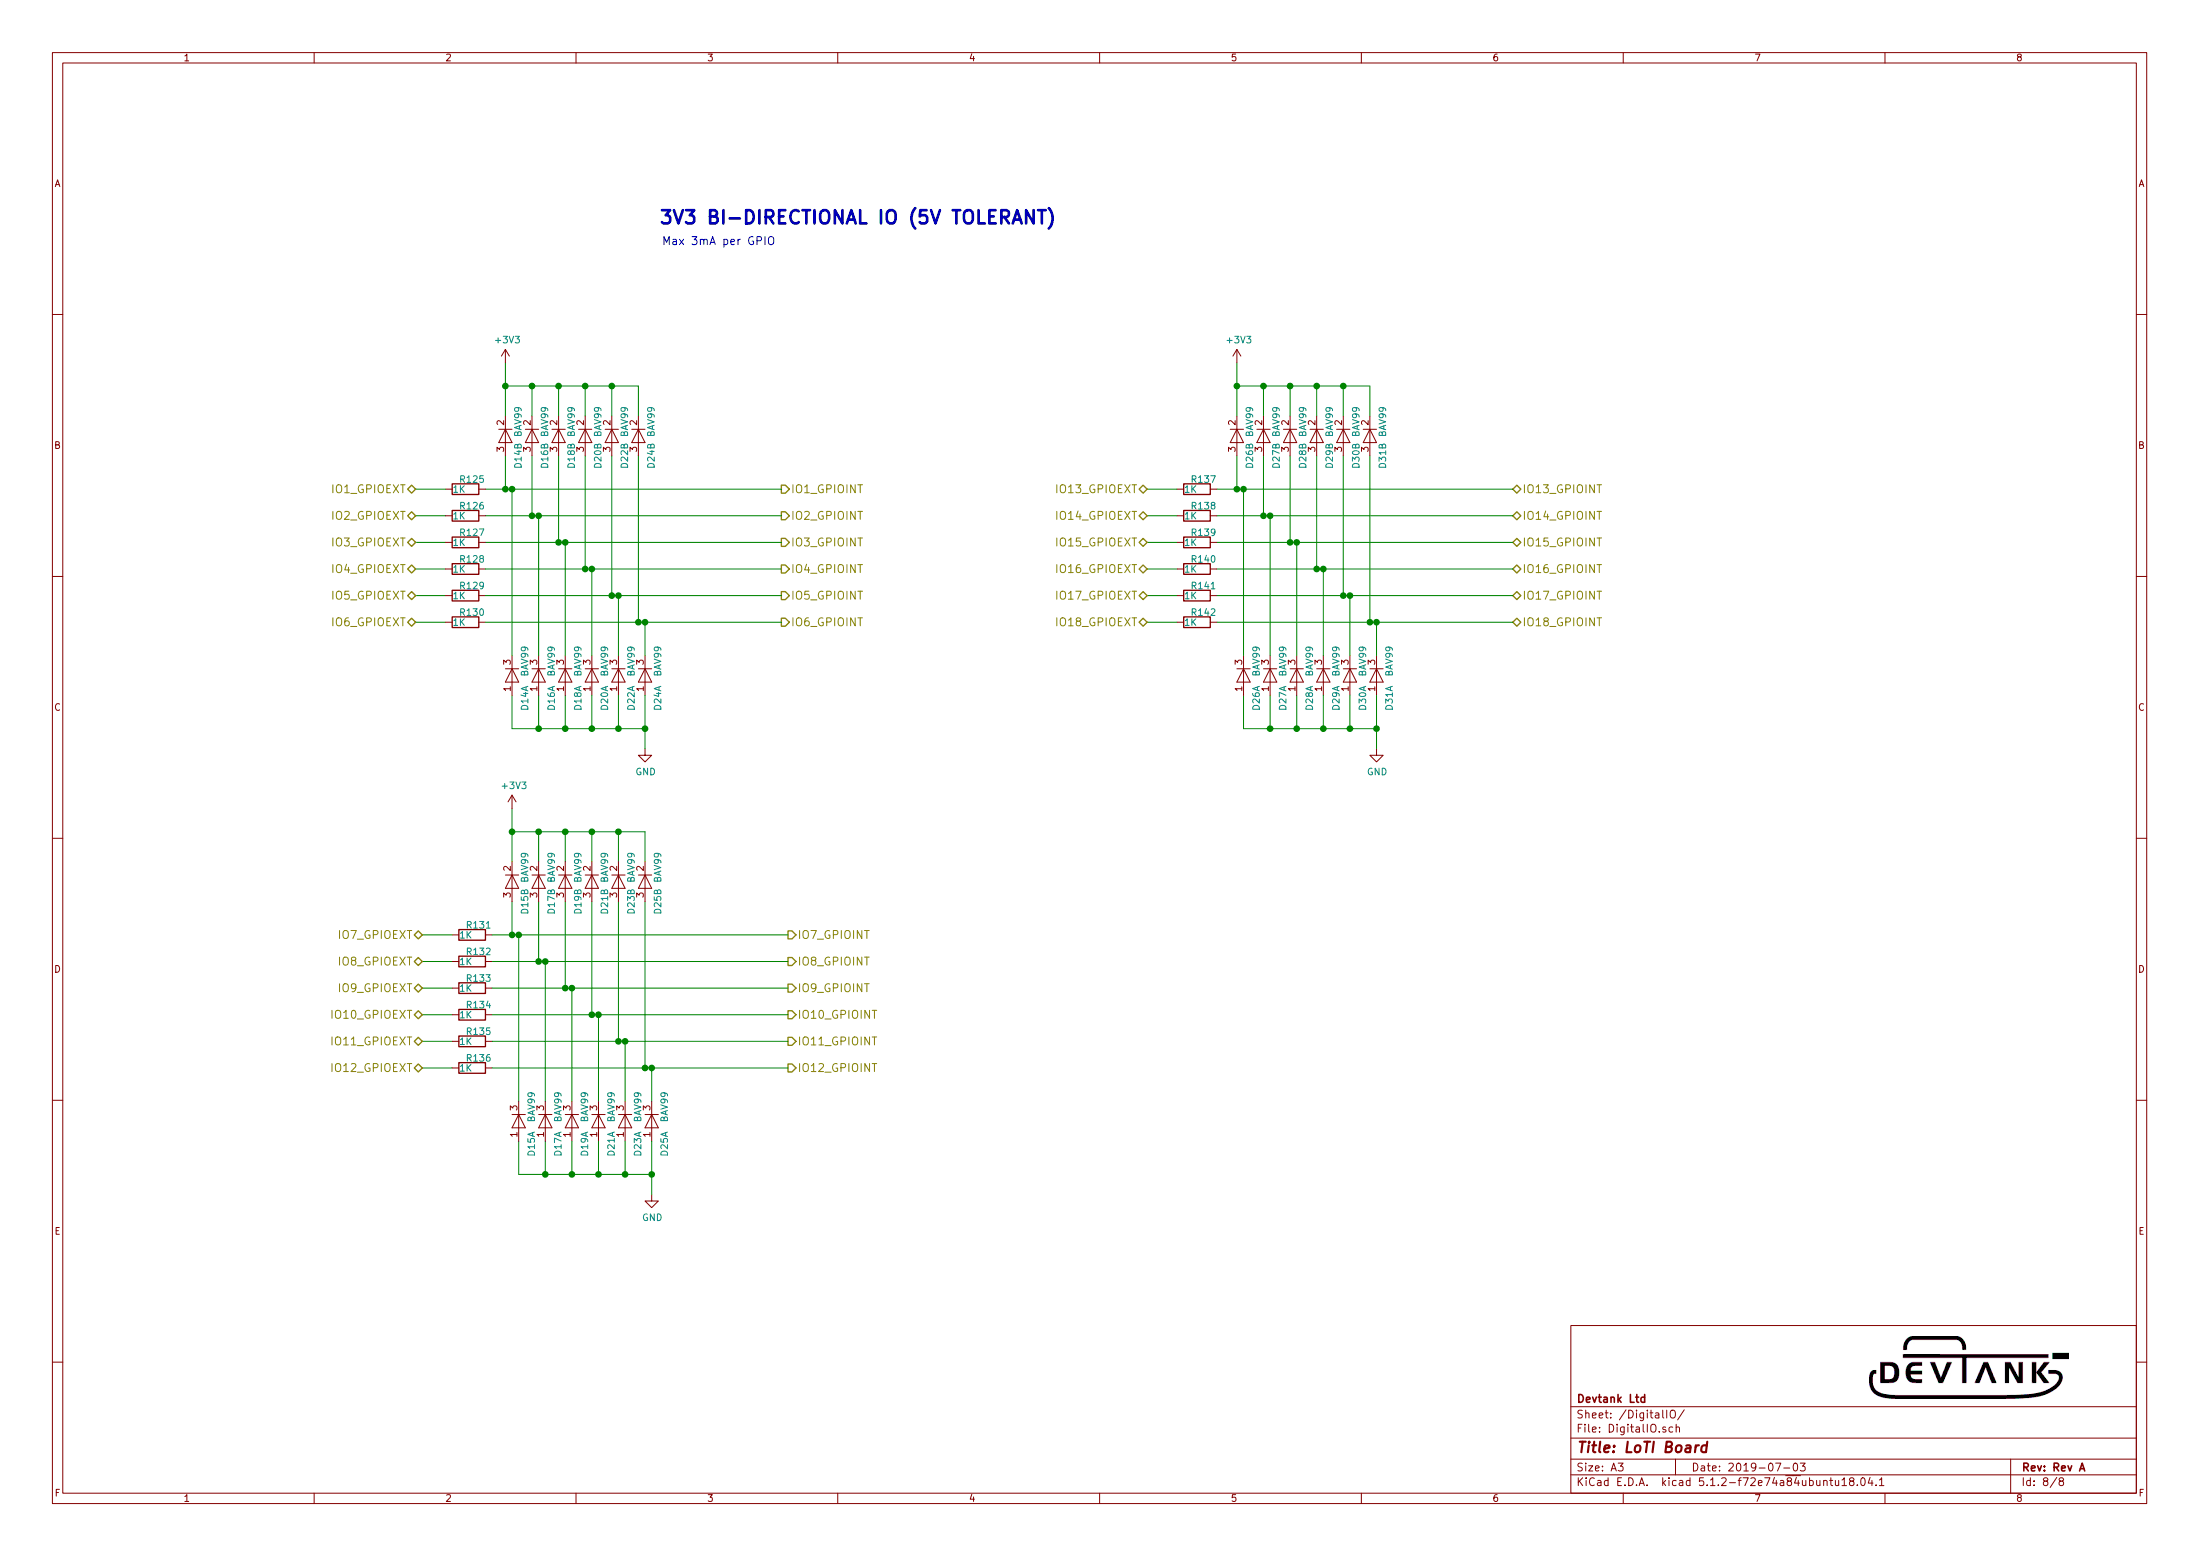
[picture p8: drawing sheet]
EESchema Schematic File Version 4
LIBS:LoTI_Board-cache
EELAYER 29 0
EELAYER END
$Descr A3 16535 11693
encoding utf-8
Sheet 8 8
Title "LoTI Board"
Date "2019-07-03"
Rev "Rev A"
Comp "Devtank Ltd"
Comment1 ""
Comment2 ""
Comment3 ""
Comment4 ""
$EndDescr
Text Notes 4950 1700 0    100  ~ 20
3V3 BI-DIRECTIONAL IO (5V TOLERANT)
Wire Wire Line
	3800 3125 3800 2900
Wire Wire Line
	4200 2900 4200 3125
Wire Wire Line
	3800 2900 4000 2900
Wire Wire Line
	4000 2900 4200 2900
Connection ~ 4000 2900
Wire Wire Line
	4000 3125 4000 2900
Wire Wire Line
	3800 2725 3800 2900
Wire Wire Line
	3850 5475 4050 5475
Wire Wire Line
	3850 5225 3850 5475
Wire Wire Line
	4050 5475 4050 5225
Connection ~ 4050 5475
Wire Wire Line
	4250 5475 4050 5475
Wire Wire Line
	4250 5225 4250 5475
Wire Wire Line
	4200 3425 4200 4075
Wire Wire Line
	4000 3425 4000 3875
$Comp
L LoTI_Board-rescue:BAV99-Diode D18
U 2 1
P 4200 3275
AR Path="/5C358B39/5C6F696C" Ref="D18"  Part="2" 
AR Path="/5E6992BF/5C6F696C" Ref="D?"  Part="1" 
F 0 "D18" H 4250 3375 50  0000 L CNN
F 1 "BAV99" H 3975 3375 50  0000 L CNN
F 2 "Package_TO_SOT_SMD:SOT-23" H 4200 3125 50  0001 C CNN
F 3 "www.nxp.com/documents/data_sheet/BAV99_SER.pdf" H 4200 3375 50  0001 C CNN
F 4 "134-001" H 4200 3275 50  0001 C CNN "Devtank"
	2    4200 3275
	0    1    1    0   
$EndComp
$Comp
L LoTI_Board-rescue:BAV99-Diode D16
U 2 1
P 4000 3275
AR Path="/5C358B39/5C6F6973" Ref="D16"  Part="2" 
AR Path="/5E6992BF/5C6F6973" Ref="D?"  Part="1" 
F 0 "D16" H 4050 3375 50  0000 L CNN
F 1 "BAV99" H 3775 3375 50  0000 L CNN
F 2 "Package_TO_SOT_SMD:SOT-23" H 4000 3125 50  0001 C CNN
F 3 "www.nxp.com/documents/data_sheet/BAV99_SER.pdf" H 4000 3375 50  0001 C CNN
F 4 "134-001" H 4000 3275 50  0001 C CNN "Devtank"
	2    4000 3275
	0    1    1    0   
$EndComp
$Comp
L LoTI_Board-rescue:BAV99-Diode D18
U 1 1
P 4250 5075
AR Path="/5C358B39/5C6F697A" Ref="D18"  Part="1" 
AR Path="/5E6992BF/5C6F697A" Ref="D?"  Part="1" 
F 0 "D18" H 4325 5175 50  0000 L CNN
F 1 "BAV99" H 4025 5175 50  0000 L CNN
F 2 "Package_TO_SOT_SMD:SOT-23" H 4250 4925 50  0001 C CNN
F 3 "www.nxp.com/documents/data_sheet/BAV99_SER.pdf" H 4250 5175 50  0001 C CNN
F 4 "134-001" H 4250 5075 50  0001 C CNN "Devtank"
	1    4250 5075
	0    1    1    0   
$EndComp
$Comp
L LoTI_Board-rescue:BAV99-Diode D16
U 1 1
P 4050 5075
AR Path="/5C358B39/5C6F6981" Ref="D16"  Part="1" 
AR Path="/5E6992BF/5C6F6981" Ref="D?"  Part="1" 
F 0 "D16" H 4125 5175 50  0000 L CNN
F 1 "BAV99" H 3825 5175 50  0000 L CNN
F 2 "Package_TO_SOT_SMD:SOT-23" H 4050 4925 50  0001 C CNN
F 3 "www.nxp.com/documents/data_sheet/BAV99_SER.pdf" H 4050 5175 50  0001 C CNN
F 4 "134-001" H 4050 5075 50  0001 C CNN "Devtank"
	1    4050 5075
	0    1    1    0   
$EndComp
Wire Wire Line
	3800 3425 3800 3675
Connection ~ 4200 4075
Wire Wire Line
	3650 4075 4200 4075
Connection ~ 4000 3875
Wire Wire Line
	3650 3875 4000 3875
Connection ~ 3800 3675
Wire Wire Line
	3650 3675 3800 3675
$Comp
L LoTI_Board-rescue:R-device R125
U 1 1
P 3500 3675
AR Path="/5C358B39/5C6F69A0" Ref="R125"  Part="1" 
AR Path="/5E6992BF/5C6F69A0" Ref="R?"  Part="1" 
F 0 "R125" V 3425 3625 50  0000 L CNN
F 1 "1K" V 3500 3575 50  0000 L CNN
F 2 "Resistor_SMD:R_0603_1608Metric" V 3430 3675 50  0001 C CNN
F 3 "" H 3500 3675 50  0001 C CNN
F 4 "101-012" V 3500 3675 50  0001 C CNN "Devtank"
	1    3500 3675
	0    1    1    0   
$EndComp
$Comp
L power:GND #PWR0196
U 1 1
P 4850 5625
AR Path="/5C358B39/5C6F69A6" Ref="#PWR0196"  Part="1" 
AR Path="/5E6992BF/5C6F69A6" Ref="#PWR?"  Part="1" 
F 0 "#PWR0196" H 4850 5375 50  0001 C CNN
F 1 "GND" H 4855 5452 50  0000 C CNN
F 2 "" H 4850 5625 50  0001 C CNN
F 3 "" H 4850 5625 50  0001 C CNN
	1    4850 5625
	1    0    0    -1  
$EndComp
$Comp
L LoTI_Board-rescue:BAV99-Diode D14
U 1 1
P 3850 5075
AR Path="/5C358B39/5C6F69AD" Ref="D14"  Part="1" 
AR Path="/5E6992BF/5C6F69AD" Ref="D?"  Part="1" 
F 0 "D14" H 3925 5175 50  0000 L CNN
F 1 "BAV99" H 3625 5175 50  0000 L CNN
F 2 "Package_TO_SOT_SMD:SOT-23" H 3850 4925 50  0001 C CNN
F 3 "www.nxp.com/documents/data_sheet/BAV99_SER.pdf" H 3850 5175 50  0001 C CNN
F 4 "134-001" H 3850 5075 50  0001 C CNN "Devtank"
	1    3850 5075
	0    1    1    0   
$EndComp
$Comp
L LoTI_Board-rescue:BAV99-Diode D14
U 2 1
P 3800 3275
AR Path="/5C358B39/5C6F69B4" Ref="D14"  Part="2" 
AR Path="/5E6992BF/5C6F69B4" Ref="D?"  Part="1" 
F 0 "D14" H 3850 3375 50  0000 L CNN
F 1 "BAV99" H 3575 3375 50  0000 L CNN
F 2 "Package_TO_SOT_SMD:SOT-23" H 3800 3125 50  0001 C CNN
F 3 "www.nxp.com/documents/data_sheet/BAV99_SER.pdf" H 3800 3375 50  0001 C CNN
F 4 "134-001" H 3800 3275 50  0001 C CNN "Devtank"
	2    3800 3275
	0    1    1    0   
$EndComp
Wire Wire Line
	3125 4075 3350 4075
Wire Wire Line
	3125 3875 3350 3875
Wire Wire Line
	3125 3675 3350 3675
Text Notes 4975 1850 0    60   ~ 0
Max 3mA per GPIO
$Comp
L LoTI_Board-rescue:R-device R126
U 1 1
P 3500 3875
AR Path="/5C358B39/5C72D67A" Ref="R126"  Part="1" 
AR Path="/5E6992BF/5C72D67A" Ref="R?"  Part="1" 
F 0 "R126" V 3425 3825 50  0000 L CNN
F 1 "1K" V 3500 3775 50  0000 L CNN
F 2 "Resistor_SMD:R_0603_1608Metric" V 3430 3875 50  0001 C CNN
F 3 "" H 3500 3875 50  0001 C CNN
F 4 "101-012" V 3500 3875 50  0001 C CNN "Devtank"
	1    3500 3875
	0    1    1    0   
$EndComp
$Comp
L LoTI_Board-rescue:R-device R127
U 1 1
P 3500 4075
AR Path="/5C358B39/5C72D782" Ref="R127"  Part="1" 
AR Path="/5E6992BF/5C72D782" Ref="R?"  Part="1" 
F 0 "R127" V 3425 4025 50  0000 L CNN
F 1 "1K" V 3500 3975 50  0000 L CNN
F 2 "Resistor_SMD:R_0603_1608Metric" V 3430 4075 50  0001 C CNN
F 3 "" H 3500 4075 50  0001 C CNN
F 4 "101-012" V 3500 4075 50  0001 C CNN "Devtank"
	1    3500 4075
	0    1    1    0   
$EndComp
$Comp
L power:+3V3 #PWR0194
U 1 1
P 3800 2725
AR Path="/5C358B39/5C72E068" Ref="#PWR0194"  Part="1" 
AR Path="/5E6992BF/5C72E068" Ref="#PWR?"  Part="1" 
F 0 "#PWR0194" H 3800 2575 50  0001 C CNN
F 1 "+3V3" H 3815 2898 50  0000 C CNN
F 2 "" H 3800 2725 50  0001 C CNN
F 3 "" H 3800 2725 50  0001 C CNN
	1    3800 2725
	1    0    0    -1  
$EndComp
Text HLabel 3125 3675 0    60   BiDi ~ 0
IO1_GPIOEXT
Text HLabel 3125 3875 0    60   BiDi ~ 0
IO2_GPIOEXT
Text HLabel 3125 4075 0    60   BiDi ~ 0
IO3_GPIOEXT
Text HLabel 5875 3675 2    60   Output ~ 0
IO1_GPIOINT
Text HLabel 5875 3875 2    60   Output ~ 0
IO2_GPIOINT
Text HLabel 5875 4075 2    60   Output ~ 0
IO3_GPIOINT
Wire Wire Line
	3800 3675 3850 3675
Wire Wire Line
	4200 4075 4250 4075
Wire Wire Line
	4000 3875 4050 3875
Wire Wire Line
	3125 4275 3350 4275
$Comp
L LoTI_Board-rescue:R-device R128
U 1 1
P 3500 4275
AR Path="/5C358B39/5C81CFA4" Ref="R128"  Part="1" 
AR Path="/5E6992BF/5C81CFA4" Ref="R?"  Part="1" 
F 0 "R128" V 3425 4225 50  0000 L CNN
F 1 "1K" V 3500 4175 50  0000 L CNN
F 2 "Resistor_SMD:R_0603_1608Metric" V 3430 4275 50  0001 C CNN
F 3 "" H 3500 4275 50  0001 C CNN
F 4 "101-012" V 3500 4275 50  0001 C CNN "Devtank"
	1    3500 4275
	0    1    1    0   
$EndComp
Text HLabel 3125 4275 0    60   BiDi ~ 0
IO4_GPIOEXT
Text HLabel 5875 4275 2    60   Output ~ 0
IO4_GPIOINT
Wire Wire Line
	3650 4275 4400 4275
Wire Wire Line
	3125 4475 3350 4475
$Comp
L LoTI_Board-rescue:R-device R129
U 1 1
P 3500 4475
AR Path="/5C358B39/5C875B29" Ref="R129"  Part="1" 
AR Path="/5E6992BF/5C875B29" Ref="R?"  Part="1" 
F 0 "R129" V 3425 4425 50  0000 L CNN
F 1 "1K" V 3500 4375 50  0000 L CNN
F 2 "Resistor_SMD:R_0603_1608Metric" V 3430 4475 50  0001 C CNN
F 3 "" H 3500 4475 50  0001 C CNN
F 4 "101-012" V 3500 4475 50  0001 C CNN "Devtank"
	1    3500 4475
	0    1    1    0   
$EndComp
Text HLabel 3125 4475 0    60   BiDi ~ 0
IO5_GPIOEXT
Text HLabel 5875 4475 2    60   Output ~ 0
IO5_GPIOINT
Wire Wire Line
	3650 4475 4600 4475
Wire Wire Line
	3125 4675 3350 4675
$Comp
L LoTI_Board-rescue:R-device R130
U 1 1
P 3500 4675
AR Path="/5C358B39/5C8CEAFE" Ref="R130"  Part="1" 
AR Path="/5E6992BF/5C8CEAFE" Ref="R?"  Part="1" 
F 0 "R130" V 3425 4625 50  0000 L CNN
F 1 "1K" V 3500 4575 50  0000 L CNN
F 2 "Resistor_SMD:R_0603_1608Metric" V 3430 4675 50  0001 C CNN
F 3 "" H 3500 4675 50  0001 C CNN
F 4 "101-012" V 3500 4675 50  0001 C CNN "Devtank"
	1    3500 4675
	0    1    1    0   
$EndComp
Text HLabel 3125 4675 0    60   BiDi ~ 0
IO6_GPIOEXT
Text HLabel 5875 4675 2    60   Output ~ 0
IO6_GPIOINT
Wire Wire Line
	3650 4675 4800 4675
$Comp
L LoTI_Board-rescue:BAV99-Diode D20
U 1 1
P 4450 5075
AR Path="/5C358B39/5C8FC445" Ref="D20"  Part="1" 
AR Path="/5E6992BF/5C8FC445" Ref="D?"  Part="1" 
F 0 "D20" H 4525 5175 50  0000 L CNN
F 1 "BAV99" H 4225 5175 50  0000 L CNN
F 2 "Package_TO_SOT_SMD:SOT-23" H 4450 4925 50  0001 C CNN
F 3 "www.nxp.com/documents/data_sheet/BAV99_SER.pdf" H 4450 5175 50  0001 C CNN
F 4 "134-001" H 4450 5075 50  0001 C CNN "Devtank"
	1    4450 5075
	0    1    1    0   
$EndComp
$Comp
L LoTI_Board-rescue:BAV99-Diode D22
U 1 1
P 4650 5075
AR Path="/5C358B39/5C8FC54D" Ref="D22"  Part="1" 
AR Path="/5E6992BF/5C8FC54D" Ref="D?"  Part="1" 
F 0 "D22" H 4725 5175 50  0000 L CNN
F 1 "BAV99" H 4425 5175 50  0000 L CNN
F 2 "Package_TO_SOT_SMD:SOT-23" H 4650 4925 50  0001 C CNN
F 3 "www.nxp.com/documents/data_sheet/BAV99_SER.pdf" H 4650 5175 50  0001 C CNN
F 4 "134-001" H 4650 5075 50  0001 C CNN "Devtank"
	1    4650 5075
	0    1    1    0   
$EndComp
$Comp
L LoTI_Board-rescue:BAV99-Diode D24
U 1 1
P 4850 5075
AR Path="/5C358B39/5C8FC667" Ref="D24"  Part="1" 
AR Path="/5E6992BF/5C8FC667" Ref="D?"  Part="1" 
F 0 "D24" H 4925 5175 50  0000 L CNN
F 1 "BAV99" H 4625 5175 50  0000 L CNN
F 2 "Package_TO_SOT_SMD:SOT-23" H 4850 4925 50  0001 C CNN
F 3 "www.nxp.com/documents/data_sheet/BAV99_SER.pdf" H 4850 5175 50  0001 C CNN
F 4 "134-001" H 4850 5075 50  0001 C CNN "Devtank"
	1    4850 5075
	0    1    1    0   
$EndComp
Wire Wire Line
	4400 3425 4400 4275
Connection ~ 4400 4275
Wire Wire Line
	4400 4275 4450 4275
Wire Wire Line
	4600 3425 4600 4475
Connection ~ 4600 4475
Wire Wire Line
	4600 4475 4650 4475
Wire Wire Line
	4800 3425 4800 4675
Connection ~ 4800 4675
Wire Wire Line
	4800 4675 4850 4675
Connection ~ 3800 2900
Wire Wire Line
	4200 2900 4400 2900
Wire Wire Line
	4400 2900 4400 3125
Connection ~ 4200 2900
Wire Wire Line
	4600 3125 4600 2900
Wire Wire Line
	4600 2900 4400 2900
Connection ~ 4400 2900
Wire Wire Line
	4800 3125 4800 2900
Wire Wire Line
	4800 2900 4600 2900
Connection ~ 4600 2900
Wire Wire Line
	3850 3675 3850 4925
Connection ~ 3850 3675
Wire Wire Line
	4050 3875 4050 4925
Connection ~ 4050 3875
Wire Wire Line
	4250 4075 4250 4925
Connection ~ 4250 4075
$Comp
L LoTI_Board-rescue:BAV99-Diode D20
U 2 1
P 4400 3275
AR Path="/5C358B39/5CAF93E8" Ref="D20"  Part="2" 
AR Path="/5E6992BF/5CAF93E8" Ref="D?"  Part="1" 
F 0 "D20" H 4450 3375 50  0000 L CNN
F 1 "BAV99" H 4175 3375 50  0000 L CNN
F 2 "Package_TO_SOT_SMD:SOT-23" H 4400 3125 50  0001 C CNN
F 3 "www.nxp.com/documents/data_sheet/BAV99_SER.pdf" H 4400 3375 50  0001 C CNN
F 4 "134-001" H 4400 3275 50  0001 C CNN "Devtank"
	2    4400 3275
	0    1    1    0   
$EndComp
$Comp
L LoTI_Board-rescue:BAV99-Diode D22
U 2 1
P 4600 3275
AR Path="/5C358B39/5CAF9502" Ref="D22"  Part="2" 
AR Path="/5E6992BF/5CAF9502" Ref="D?"  Part="1" 
F 0 "D22" H 4650 3375 50  0000 L CNN
F 1 "BAV99" H 4375 3375 50  0000 L CNN
F 2 "Package_TO_SOT_SMD:SOT-23" H 4600 3125 50  0001 C CNN
F 3 "www.nxp.com/documents/data_sheet/BAV99_SER.pdf" H 4600 3375 50  0001 C CNN
F 4 "134-001" H 4600 3275 50  0001 C CNN "Devtank"
	2    4600 3275
	0    1    1    0   
$EndComp
$Comp
L LoTI_Board-rescue:BAV99-Diode D24
U 2 1
P 4800 3275
AR Path="/5C358B39/5CAF960E" Ref="D24"  Part="2" 
AR Path="/5E6992BF/5CAF960E" Ref="D?"  Part="1" 
F 0 "D24" H 4850 3375 50  0000 L CNN
F 1 "BAV99" H 4575 3375 50  0000 L CNN
F 2 "Package_TO_SOT_SMD:SOT-23" H 4800 3125 50  0001 C CNN
F 3 "www.nxp.com/documents/data_sheet/BAV99_SER.pdf" H 4800 3375 50  0001 C CNN
F 4 "134-001" H 4800 3275 50  0001 C CNN "Devtank"
	2    4800 3275
	0    1    1    0   
$EndComp
Wire Wire Line
	4450 4925 4450 4275
Connection ~ 4450 4275
Wire Wire Line
	4650 4925 4650 4475
Connection ~ 4650 4475
Wire Wire Line
	4850 4925 4850 4675
Connection ~ 4850 4675
Wire Wire Line
	4850 5225 4850 5475
Wire Wire Line
	4250 5475 4450 5475
Wire Wire Line
	4450 5475 4450 5225
Connection ~ 4250 5475
Wire Wire Line
	4650 5225 4650 5475
Wire Wire Line
	4650 5475 4450 5475
Connection ~ 4450 5475
Wire Wire Line
	4650 5475 4850 5475
Connection ~ 4650 5475
Connection ~ 4850 5475
Wire Wire Line
	4850 5475 4850 5625
Wire Wire Line
	3850 6475 3850 6250
Wire Wire Line
	4250 6250 4250 6475
Wire Wire Line
	3850 6250 4050 6250
Wire Wire Line
	4050 6250 4250 6250
Connection ~ 4050 6250
Wire Wire Line
	4050 6475 4050 6250
Wire Wire Line
	3850 6075 3850 6250
Wire Wire Line
	3900 8825 4100 8825
Wire Wire Line
	3900 8575 3900 8825
Wire Wire Line
	4100 8825 4100 8575
Connection ~ 4100 8825
Wire Wire Line
	4300 8825 4100 8825
Wire Wire Line
	4300 8575 4300 8825
Wire Wire Line
	4250 6775 4250 7425
Wire Wire Line
	4050 6775 4050 7225
$Comp
L LoTI_Board-rescue:BAV99-Diode D19
U 2 1
P 4250 6625
AR Path="/5C358B39/5CCE0401" Ref="D19"  Part="2" 
AR Path="/5E6992BF/5CCE0401" Ref="D?"  Part="2" 
F 0 "D19" H 4300 6725 50  0000 L CNN
F 1 "BAV99" H 4025 6725 50  0000 L CNN
F 2 "Package_TO_SOT_SMD:SOT-23" H 4250 6475 50  0001 C CNN
F 3 "www.nxp.com/documents/data_sheet/BAV99_SER.pdf" H 4250 6725 50  0001 C CNN
F 4 "134-001" H 4250 6625 50  0001 C CNN "Devtank"
	2    4250 6625
	0    1    1    0   
$EndComp
$Comp
L LoTI_Board-rescue:BAV99-Diode D17
U 2 1
P 4050 6625
AR Path="/5C358B39/5CCE0408" Ref="D17"  Part="2" 
AR Path="/5E6992BF/5CCE0408" Ref="D?"  Part="2" 
F 0 "D17" H 4100 6725 50  0000 L CNN
F 1 "BAV99" H 3825 6725 50  0000 L CNN
F 2 "Package_TO_SOT_SMD:SOT-23" H 4050 6475 50  0001 C CNN
F 3 "www.nxp.com/documents/data_sheet/BAV99_SER.pdf" H 4050 6725 50  0001 C CNN
F 4 "134-001" H 4050 6625 50  0001 C CNN "Devtank"
	2    4050 6625
	0    1    1    0   
$EndComp
$Comp
L LoTI_Board-rescue:BAV99-Diode D19
U 1 1
P 4300 8425
AR Path="/5C358B39/5CCE040F" Ref="D19"  Part="1" 
AR Path="/5E6992BF/5CCE040F" Ref="D?"  Part="2" 
F 0 "D19" H 4375 8525 50  0000 L CNN
F 1 "BAV99" H 4075 8525 50  0000 L CNN
F 2 "Package_TO_SOT_SMD:SOT-23" H 4300 8275 50  0001 C CNN
F 3 "www.nxp.com/documents/data_sheet/BAV99_SER.pdf" H 4300 8525 50  0001 C CNN
F 4 "134-001" H 4300 8425 50  0001 C CNN "Devtank"
	1    4300 8425
	0    1    1    0   
$EndComp
$Comp
L LoTI_Board-rescue:BAV99-Diode D17
U 1 1
P 4100 8425
AR Path="/5C358B39/5CCE0416" Ref="D17"  Part="1" 
AR Path="/5E6992BF/5CCE0416" Ref="D?"  Part="2" 
F 0 "D17" H 4175 8525 50  0000 L CNN
F 1 "BAV99" H 3875 8525 50  0000 L CNN
F 2 "Package_TO_SOT_SMD:SOT-23" H 4100 8275 50  0001 C CNN
F 3 "www.nxp.com/documents/data_sheet/BAV99_SER.pdf" H 4100 8525 50  0001 C CNN
F 4 "134-001" H 4100 8425 50  0001 C CNN "Devtank"
	1    4100 8425
	0    1    1    0   
$EndComp
Wire Wire Line
	3850 6775 3850 7025
Connection ~ 4250 7425
Wire Wire Line
	3700 7425 4250 7425
Connection ~ 4050 7225
Wire Wire Line
	3700 7225 4050 7225
Connection ~ 3850 7025
Wire Wire Line
	3700 7025 3850 7025
$Comp
L LoTI_Board-rescue:R-device R131
U 1 1
P 3550 7025
AR Path="/5C358B39/5CCE0424" Ref="R131"  Part="1" 
AR Path="/5E6992BF/5CCE0424" Ref="R?"  Part="1" 
F 0 "R131" V 3475 6975 50  0000 L CNN
F 1 "1K" V 3550 6925 50  0000 L CNN
F 2 "Resistor_SMD:R_0603_1608Metric" V 3480 7025 50  0001 C CNN
F 3 "" H 3550 7025 50  0001 C CNN
F 4 "101-012" V 3550 7025 50  0001 C CNN "Devtank"
	1    3550 7025
	0    1    1    0   
$EndComp
$Comp
L power:GND #PWR0197
U 1 1
P 4900 8975
AR Path="/5C358B39/5CCE042A" Ref="#PWR0197"  Part="1" 
AR Path="/5E6992BF/5CCE042A" Ref="#PWR?"  Part="1" 
F 0 "#PWR0197" H 4900 8725 50  0001 C CNN
F 1 "GND" H 4905 8802 50  0000 C CNN
F 2 "" H 4900 8975 50  0001 C CNN
F 3 "" H 4900 8975 50  0001 C CNN
	1    4900 8975
	1    0    0    -1  
$EndComp
$Comp
L LoTI_Board-rescue:BAV99-Diode D15
U 1 1
P 3900 8425
AR Path="/5C358B39/5CCE0431" Ref="D15"  Part="1" 
AR Path="/5E6992BF/5CCE0431" Ref="D?"  Part="2" 
F 0 "D15" H 3975 8525 50  0000 L CNN
F 1 "BAV99" H 3675 8525 50  0000 L CNN
F 2 "Package_TO_SOT_SMD:SOT-23" H 3900 8275 50  0001 C CNN
F 3 "www.nxp.com/documents/data_sheet/BAV99_SER.pdf" H 3900 8525 50  0001 C CNN
F 4 "134-001" H 3900 8425 50  0001 C CNN "Devtank"
	1    3900 8425
	0    1    1    0   
$EndComp
$Comp
L LoTI_Board-rescue:BAV99-Diode D15
U 2 1
P 3850 6625
AR Path="/5C358B39/5CCE0438" Ref="D15"  Part="2" 
AR Path="/5E6992BF/5CCE0438" Ref="D?"  Part="2" 
F 0 "D15" H 3900 6725 50  0000 L CNN
F 1 "BAV99" H 3625 6725 50  0000 L CNN
F 2 "Package_TO_SOT_SMD:SOT-23" H 3850 6475 50  0001 C CNN
F 3 "www.nxp.com/documents/data_sheet/BAV99_SER.pdf" H 3850 6725 50  0001 C CNN
F 4 "134-001" H 3850 6625 50  0001 C CNN "Devtank"
	2    3850 6625
	0    1    1    0   
$EndComp
Wire Wire Line
	3175 7425 3400 7425
Wire Wire Line
	3175 7225 3400 7225
Wire Wire Line
	3175 7025 3400 7025
$Comp
L LoTI_Board-rescue:R-device R132
U 1 1
P 3550 7225
AR Path="/5C358B39/5CCE0442" Ref="R132"  Part="1" 
AR Path="/5E6992BF/5CCE0442" Ref="R?"  Part="1" 
F 0 "R132" V 3475 7175 50  0000 L CNN
F 1 "1K" V 3550 7125 50  0000 L CNN
F 2 "Resistor_SMD:R_0603_1608Metric" V 3480 7225 50  0001 C CNN
F 3 "" H 3550 7225 50  0001 C CNN
F 4 "101-012" V 3550 7225 50  0001 C CNN "Devtank"
	1    3550 7225
	0    1    1    0   
$EndComp
$Comp
L LoTI_Board-rescue:R-device R133
U 1 1
P 3550 7425
AR Path="/5C358B39/5CCE0449" Ref="R133"  Part="1" 
AR Path="/5E6992BF/5CCE0449" Ref="R?"  Part="1" 
F 0 "R133" V 3475 7375 50  0000 L CNN
F 1 "1K" V 3550 7325 50  0000 L CNN
F 2 "Resistor_SMD:R_0603_1608Metric" V 3480 7425 50  0001 C CNN
F 3 "" H 3550 7425 50  0001 C CNN
F 4 "101-012" V 3550 7425 50  0001 C CNN "Devtank"
	1    3550 7425
	0    1    1    0   
$EndComp
$Comp
L power:+3V3 #PWR0195
U 1 1
P 3850 6075
AR Path="/5C358B39/5CCE044F" Ref="#PWR0195"  Part="1" 
AR Path="/5E6992BF/5CCE044F" Ref="#PWR?"  Part="1" 
F 0 "#PWR0195" H 3850 5925 50  0001 C CNN
F 1 "+3V3" H 3865 6248 50  0000 C CNN
F 2 "" H 3850 6075 50  0001 C CNN
F 3 "" H 3850 6075 50  0001 C CNN
	1    3850 6075
	1    0    0    -1  
$EndComp
Text HLabel 3175 7025 0    60   BiDi ~ 0
IO7_GPIOEXT
Text HLabel 3175 7225 0    60   BiDi ~ 0
IO8_GPIOEXT
Text HLabel 3175 7425 0    60   BiDi ~ 0
IO9_GPIOEXT
Text HLabel 5925 7025 2    60   Output ~ 0
IO7_GPIOINT
Text HLabel 5925 7225 2    60   Output ~ 0
IO8_GPIOINT
Text HLabel 5925 7425 2    60   Output ~ 0
IO9_GPIOINT
Wire Wire Line
	3850 7025 3900 7025
Wire Wire Line
	4250 7425 4300 7425
Wire Wire Line
	4050 7225 4100 7225
Wire Wire Line
	3175 7625 3400 7625
$Comp
L LoTI_Board-rescue:R-device R134
U 1 1
P 3550 7625
AR Path="/5C358B39/5CCE0460" Ref="R134"  Part="1" 
AR Path="/5E6992BF/5CCE0460" Ref="R?"  Part="1" 
F 0 "R134" V 3475 7575 50  0000 L CNN
F 1 "1K" V 3550 7525 50  0000 L CNN
F 2 "Resistor_SMD:R_0603_1608Metric" V 3480 7625 50  0001 C CNN
F 3 "" H 3550 7625 50  0001 C CNN
F 4 "101-012" V 3550 7625 50  0001 C CNN "Devtank"
	1    3550 7625
	0    1    1    0   
$EndComp
Text HLabel 3175 7625 0    60   BiDi ~ 0
IO10_GPIOEXT
Text HLabel 5925 7625 2    60   Output ~ 0
IO10_GPIOINT
Wire Wire Line
	3700 7625 4450 7625
Wire Wire Line
	3175 7825 3400 7825
$Comp
L LoTI_Board-rescue:R-device R135
U 1 1
P 3550 7825
AR Path="/5C358B39/5CCE046B" Ref="R135"  Part="1" 
AR Path="/5E6992BF/5CCE046B" Ref="R?"  Part="1" 
F 0 "R135" V 3475 7775 50  0000 L CNN
F 1 "1K" V 3550 7725 50  0000 L CNN
F 2 "Resistor_SMD:R_0603_1608Metric" V 3480 7825 50  0001 C CNN
F 3 "" H 3550 7825 50  0001 C CNN
F 4 "101-012" V 3550 7825 50  0001 C CNN "Devtank"
	1    3550 7825
	0    1    1    0   
$EndComp
Text HLabel 3175 7825 0    60   BiDi ~ 0
IO11_GPIOEXT
Text HLabel 5925 7825 2    60   Output ~ 0
IO11_GPIOINT
Wire Wire Line
	3700 7825 4650 7825
Wire Wire Line
	3175 8025 3400 8025
$Comp
L LoTI_Board-rescue:R-device R136
U 1 1
P 3550 8025
AR Path="/5C358B39/5CCE0476" Ref="R136"  Part="1" 
AR Path="/5E6992BF/5CCE0476" Ref="R?"  Part="1" 
F 0 "R136" V 3475 7975 50  0000 L CNN
F 1 "1K" V 3550 7925 50  0000 L CNN
F 2 "Resistor_SMD:R_0603_1608Metric" V 3480 8025 50  0001 C CNN
F 3 "" H 3550 8025 50  0001 C CNN
F 4 "101-012" V 3550 8025 50  0001 C CNN "Devtank"
	1    3550 8025
	0    1    1    0   
$EndComp
Text HLabel 3175 8025 0    60   BiDi ~ 0
IO12_GPIOEXT
Text HLabel 5925 8025 2    60   Output ~ 0
IO12_GPIOINT
Wire Wire Line
	3700 8025 4850 8025
$Comp
L LoTI_Board-rescue:BAV99-Diode D21
U 1 1
P 4500 8425
AR Path="/5C358B39/5CCE0480" Ref="D21"  Part="1" 
AR Path="/5E6992BF/5CCE0480" Ref="D?"  Part="2" 
F 0 "D21" H 4575 8525 50  0000 L CNN
F 1 "BAV99" H 4275 8525 50  0000 L CNN
F 2 "Package_TO_SOT_SMD:SOT-23" H 4500 8275 50  0001 C CNN
F 3 "www.nxp.com/documents/data_sheet/BAV99_SER.pdf" H 4500 8525 50  0001 C CNN
F 4 "134-001" H 4500 8425 50  0001 C CNN "Devtank"
	1    4500 8425
	0    1    1    0   
$EndComp
$Comp
L LoTI_Board-rescue:BAV99-Diode D23
U 1 1
P 4700 8425
AR Path="/5C358B39/5CCE0487" Ref="D23"  Part="1" 
AR Path="/5E6992BF/5CCE0487" Ref="D?"  Part="2" 
F 0 "D23" H 4775 8525 50  0000 L CNN
F 1 "BAV99" H 4475 8525 50  0000 L CNN
F 2 "Package_TO_SOT_SMD:SOT-23" H 4700 8275 50  0001 C CNN
F 3 "www.nxp.com/documents/data_sheet/BAV99_SER.pdf" H 4700 8525 50  0001 C CNN
F 4 "134-001" H 4700 8425 50  0001 C CNN "Devtank"
	1    4700 8425
	0    1    1    0   
$EndComp
$Comp
L LoTI_Board-rescue:BAV99-Diode D25
U 1 1
P 4900 8425
AR Path="/5C358B39/5CCE048E" Ref="D25"  Part="1" 
AR Path="/5E6992BF/5CCE048E" Ref="D?"  Part="2" 
F 0 "D25" H 4975 8525 50  0000 L CNN
F 1 "BAV99" H 4675 8525 50  0000 L CNN
F 2 "Package_TO_SOT_SMD:SOT-23" H 4900 8275 50  0001 C CNN
F 3 "www.nxp.com/documents/data_sheet/BAV99_SER.pdf" H 4900 8525 50  0001 C CNN
F 4 "134-001" H 4900 8425 50  0001 C CNN "Devtank"
	1    4900 8425
	0    1    1    0   
$EndComp
Wire Wire Line
	4450 6775 4450 7625
Connection ~ 4450 7625
Wire Wire Line
	4450 7625 4500 7625
Wire Wire Line
	4650 6775 4650 7825
Connection ~ 4650 7825
Wire Wire Line
	4650 7825 4700 7825
Wire Wire Line
	4850 6775 4850 8025
Connection ~ 4850 8025
Wire Wire Line
	4850 8025 4900 8025
Connection ~ 3850 6250
Wire Wire Line
	4250 6250 4450 6250
Wire Wire Line
	4450 6250 4450 6475
Connection ~ 4250 6250
Wire Wire Line
	4650 6475 4650 6250
Wire Wire Line
	4650 6250 4450 6250
Connection ~ 4450 6250
Wire Wire Line
	4850 6475 4850 6250
Wire Wire Line
	4850 6250 4650 6250
Connection ~ 4650 6250
Wire Wire Line
	3900 7025 3900 8275
Connection ~ 3900 7025
Wire Wire Line
	3900 7025 5925 7025
Wire Wire Line
	4100 7225 4100 8275
Connection ~ 4100 7225
Wire Wire Line
	4100 7225 5925 7225
Wire Wire Line
	4300 7425 4300 8275
Connection ~ 4300 7425
Wire Wire Line
	4300 7425 5925 7425
$Comp
L LoTI_Board-rescue:BAV99-Diode D21
U 2 1
P 4450 6625
AR Path="/5C358B39/5CCE04B1" Ref="D21"  Part="2" 
AR Path="/5E6992BF/5CCE04B1" Ref="D?"  Part="2" 
F 0 "D21" H 4500 6725 50  0000 L CNN
F 1 "BAV99" H 4225 6725 50  0000 L CNN
F 2 "Package_TO_SOT_SMD:SOT-23" H 4450 6475 50  0001 C CNN
F 3 "www.nxp.com/documents/data_sheet/BAV99_SER.pdf" H 4450 6725 50  0001 C CNN
F 4 "134-001" H 4450 6625 50  0001 C CNN "Devtank"
	2    4450 6625
	0    1    1    0   
$EndComp
$Comp
L LoTI_Board-rescue:BAV99-Diode D23
U 2 1
P 4650 6625
AR Path="/5C358B39/5CCE04B8" Ref="D23"  Part="2" 
AR Path="/5E6992BF/5CCE04B8" Ref="D?"  Part="2" 
F 0 "D23" H 4700 6725 50  0000 L CNN
F 1 "BAV99" H 4425 6725 50  0000 L CNN
F 2 "Package_TO_SOT_SMD:SOT-23" H 4650 6475 50  0001 C CNN
F 3 "www.nxp.com/documents/data_sheet/BAV99_SER.pdf" H 4650 6725 50  0001 C CNN
F 4 "134-001" H 4650 6625 50  0001 C CNN "Devtank"
	2    4650 6625
	0    1    1    0   
$EndComp
$Comp
L LoTI_Board-rescue:BAV99-Diode D25
U 2 1
P 4850 6625
AR Path="/5C358B39/5CCE04BF" Ref="D25"  Part="2" 
AR Path="/5E6992BF/5CCE04BF" Ref="D?"  Part="2" 
F 0 "D25" H 4900 6725 50  0000 L CNN
F 1 "BAV99" H 4625 6725 50  0000 L CNN
F 2 "Package_TO_SOT_SMD:SOT-23" H 4850 6475 50  0001 C CNN
F 3 "www.nxp.com/documents/data_sheet/BAV99_SER.pdf" H 4850 6725 50  0001 C CNN
F 4 "134-001" H 4850 6625 50  0001 C CNN "Devtank"
	2    4850 6625
	0    1    1    0   
$EndComp
Wire Wire Line
	4500 8275 4500 7625
Connection ~ 4500 7625
Wire Wire Line
	4500 7625 5925 7625
Wire Wire Line
	4700 8275 4700 7825
Connection ~ 4700 7825
Wire Wire Line
	4700 7825 5925 7825
Wire Wire Line
	4900 8275 4900 8025
Connection ~ 4900 8025
Wire Wire Line
	4900 8025 5925 8025
Wire Wire Line
	4900 8575 4900 8825
Wire Wire Line
	4300 8825 4500 8825
Wire Wire Line
	4500 8825 4500 8575
Connection ~ 4300 8825
Wire Wire Line
	4700 8575 4700 8825
Wire Wire Line
	4700 8825 4500 8825
Connection ~ 4500 8825
Wire Wire Line
	4700 8825 4900 8825
Connection ~ 4700 8825
Connection ~ 4900 8825
Wire Wire Line
	4900 8825 4900 8975
Wire Wire Line
	3850 3675 5875 3675
Wire Wire Line
	4050 3875 5875 3875
Wire Wire Line
	4250 4075 5875 4075
Wire Wire Line
	4450 4275 5875 4275
Wire Wire Line
	4650 4475 5875 4475
Wire Wire Line
	4850 4675 5875 4675
Wire Wire Line
	9300 3125 9300 2900
Wire Wire Line
	9700 2900 9700 3125
Wire Wire Line
	9300 2900 9500 2900
Wire Wire Line
	9500 2900 9700 2900
Connection ~ 9500 2900
Wire Wire Line
	9500 3125 9500 2900
Wire Wire Line
	9300 2725 9300 2900
Wire Wire Line
	9350 5475 9550 5475
Wire Wire Line
	9350 5225 9350 5475
Wire Wire Line
	9550 5475 9550 5225
Connection ~ 9550 5475
Wire Wire Line
	9750 5475 9550 5475
Wire Wire Line
	9750 5225 9750 5475
Wire Wire Line
	9700 3425 9700 4075
Wire Wire Line
	9500 3425 9500 3875
$Comp
L LoTI_Board-rescue:BAV99-Diode D28
U 2 1
P 9700 3275
AR Path="/5C358B39/5E7ED93E" Ref="D28"  Part="2" 
AR Path="/5E6992BF/5E7ED93E" Ref="D?"  Part="2" 
F 0 "D28" H 9750 3375 50  0000 L CNN
F 1 "BAV99" H 9475 3375 50  0000 L CNN
F 2 "Package_TO_SOT_SMD:SOT-23" H 9700 3125 50  0001 C CNN
F 3 "www.nxp.com/documents/data_sheet/BAV99_SER.pdf" H 9700 3375 50  0001 C CNN
F 4 "134-001" H 9700 3275 50  0001 C CNN "Devtank"
	2    9700 3275
	0    1    1    0   
$EndComp
$Comp
L LoTI_Board-rescue:BAV99-Diode D27
U 2 1
P 9500 3275
AR Path="/5C358B39/5E7ED945" Ref="D27"  Part="2" 
AR Path="/5E6992BF/5E7ED945" Ref="D?"  Part="2" 
F 0 "D27" H 9550 3375 50  0000 L CNN
F 1 "BAV99" H 9275 3375 50  0000 L CNN
F 2 "Package_TO_SOT_SMD:SOT-23" H 9500 3125 50  0001 C CNN
F 3 "www.nxp.com/documents/data_sheet/BAV99_SER.pdf" H 9500 3375 50  0001 C CNN
F 4 "134-001" H 9500 3275 50  0001 C CNN "Devtank"
	2    9500 3275
	0    1    1    0   
$EndComp
$Comp
L LoTI_Board-rescue:BAV99-Diode D28
U 1 1
P 9750 5075
AR Path="/5C358B39/5E7ED94C" Ref="D28"  Part="1" 
AR Path="/5E6992BF/5E7ED94C" Ref="D?"  Part="2" 
F 0 "D28" H 9825 5175 50  0000 L CNN
F 1 "BAV99" H 9525 5175 50  0000 L CNN
F 2 "Package_TO_SOT_SMD:SOT-23" H 9750 4925 50  0001 C CNN
F 3 "www.nxp.com/documents/data_sheet/BAV99_SER.pdf" H 9750 5175 50  0001 C CNN
F 4 "134-001" H 9750 5075 50  0001 C CNN "Devtank"
	1    9750 5075
	0    1    1    0   
$EndComp
$Comp
L LoTI_Board-rescue:BAV99-Diode D27
U 1 1
P 9550 5075
AR Path="/5C358B39/5E7ED953" Ref="D27"  Part="1" 
AR Path="/5E6992BF/5E7ED953" Ref="D?"  Part="2" 
F 0 "D27" H 9625 5175 50  0000 L CNN
F 1 "BAV99" H 9325 5175 50  0000 L CNN
F 2 "Package_TO_SOT_SMD:SOT-23" H 9550 4925 50  0001 C CNN
F 3 "www.nxp.com/documents/data_sheet/BAV99_SER.pdf" H 9550 5175 50  0001 C CNN
F 4 "134-001" H 9550 5075 50  0001 C CNN "Devtank"
	1    9550 5075
	0    1    1    0   
$EndComp
Wire Wire Line
	9300 3425 9300 3675
Connection ~ 9700 4075
Wire Wire Line
	9150 4075 9700 4075
Connection ~ 9500 3875
Wire Wire Line
	9150 3875 9500 3875
Connection ~ 9300 3675
Wire Wire Line
	9150 3675 9300 3675
$Comp
L LoTI_Board-rescue:R-device R137
U 1 1
P 9000 3675
AR Path="/5C358B39/5E7ED961" Ref="R137"  Part="1" 
AR Path="/5E6992BF/5E7ED961" Ref="R?"  Part="1" 
F 0 "R137" V 8925 3625 50  0000 L CNN
F 1 "1K" V 9000 3575 50  0000 L CNN
F 2 "Resistor_SMD:R_0603_1608Metric" V 8930 3675 50  0001 C CNN
F 3 "" H 9000 3675 50  0001 C CNN
F 4 "101-012" V 9000 3675 50  0001 C CNN "Devtank"
	1    9000 3675
	0    1    1    0   
$EndComp
$Comp
L power:GND #PWR0199
U 1 1
P 10350 5625
AR Path="/5C358B39/5E7ED967" Ref="#PWR0199"  Part="1" 
AR Path="/5E6992BF/5E7ED967" Ref="#PWR?"  Part="1" 
F 0 "#PWR0199" H 10350 5375 50  0001 C CNN
F 1 "GND" H 10355 5452 50  0000 C CNN
F 2 "" H 10350 5625 50  0001 C CNN
F 3 "" H 10350 5625 50  0001 C CNN
	1    10350 5625
	1    0    0    -1  
$EndComp
$Comp
L LoTI_Board-rescue:BAV99-Diode D26
U 1 1
P 9350 5075
AR Path="/5C358B39/5E7ED96E" Ref="D26"  Part="1" 
AR Path="/5E6992BF/5E7ED96E" Ref="D?"  Part="2" 
F 0 "D26" H 9425 5175 50  0000 L CNN
F 1 "BAV99" H 9125 5175 50  0000 L CNN
F 2 "Package_TO_SOT_SMD:SOT-23" H 9350 4925 50  0001 C CNN
F 3 "www.nxp.com/documents/data_sheet/BAV99_SER.pdf" H 9350 5175 50  0001 C CNN
F 4 "134-001" H 9350 5075 50  0001 C CNN "Devtank"
	1    9350 5075
	0    1    1    0   
$EndComp
$Comp
L LoTI_Board-rescue:BAV99-Diode D26
U 2 1
P 9300 3275
AR Path="/5C358B39/5E7ED975" Ref="D26"  Part="2" 
AR Path="/5E6992BF/5E7ED975" Ref="D?"  Part="2" 
F 0 "D26" H 9350 3375 50  0000 L CNN
F 1 "BAV99" H 9075 3375 50  0000 L CNN
F 2 "Package_TO_SOT_SMD:SOT-23" H 9300 3125 50  0001 C CNN
F 3 "www.nxp.com/documents/data_sheet/BAV99_SER.pdf" H 9300 3375 50  0001 C CNN
F 4 "134-001" H 9300 3275 50  0001 C CNN "Devtank"
	2    9300 3275
	0    1    1    0   
$EndComp
Wire Wire Line
	8625 4075 8850 4075
Wire Wire Line
	8625 3875 8850 3875
Wire Wire Line
	8625 3675 8850 3675
$Comp
L LoTI_Board-rescue:R-device R138
U 1 1
P 9000 3875
AR Path="/5C358B39/5E7ED97F" Ref="R138"  Part="1" 
AR Path="/5E6992BF/5E7ED97F" Ref="R?"  Part="1" 
F 0 "R138" V 8925 3825 50  0000 L CNN
F 1 "1K" V 9000 3775 50  0000 L CNN
F 2 "Resistor_SMD:R_0603_1608Metric" V 8930 3875 50  0001 C CNN
F 3 "" H 9000 3875 50  0001 C CNN
F 4 "101-012" V 9000 3875 50  0001 C CNN "Devtank"
	1    9000 3875
	0    1    1    0   
$EndComp
$Comp
L LoTI_Board-rescue:R-device R139
U 1 1
P 9000 4075
AR Path="/5C358B39/5E7ED986" Ref="R139"  Part="1" 
AR Path="/5E6992BF/5E7ED986" Ref="R?"  Part="1" 
F 0 "R139" V 8925 4025 50  0000 L CNN
F 1 "1K" V 9000 3975 50  0000 L CNN
F 2 "Resistor_SMD:R_0603_1608Metric" V 8930 4075 50  0001 C CNN
F 3 "" H 9000 4075 50  0001 C CNN
F 4 "101-012" V 9000 4075 50  0001 C CNN "Devtank"
	1    9000 4075
	0    1    1    0   
$EndComp
$Comp
L power:+3V3 #PWR0198
U 1 1
P 9300 2725
AR Path="/5C358B39/5E7ED98C" Ref="#PWR0198"  Part="1" 
AR Path="/5E6992BF/5E7ED98C" Ref="#PWR?"  Part="1" 
F 0 "#PWR0198" H 9300 2575 50  0001 C CNN
F 1 "+3V3" H 9315 2898 50  0000 C CNN
F 2 "" H 9300 2725 50  0001 C CNN
F 3 "" H 9300 2725 50  0001 C CNN
	1    9300 2725
	1    0    0    -1  
$EndComp
Text HLabel 8625 3675 0    60   BiDi ~ 0
IO13_GPIOEXT
Text HLabel 8625 3875 0    60   BiDi ~ 0
IO14_GPIOEXT
Text HLabel 8625 4075 0    60   BiDi ~ 0
IO15_GPIOEXT
Text HLabel 11375 3675 2    60   BiDi ~ 0
IO13_GPIOINT
Text HLabel 11375 3875 2    60   BiDi ~ 0
IO14_GPIOINT
Text HLabel 11375 4075 2    60   BiDi ~ 0
IO15_GPIOINT
Wire Wire Line
	9300 3675 9350 3675
Wire Wire Line
	9700 4075 9750 4075
Wire Wire Line
	9500 3875 9550 3875
Wire Wire Line
	8625 4275 8850 4275
$Comp
L LoTI_Board-rescue:R-device R140
U 1 1
P 9000 4275
AR Path="/5C358B39/5E7ED99D" Ref="R140"  Part="1" 
AR Path="/5E6992BF/5E7ED99D" Ref="R?"  Part="1" 
F 0 "R140" V 8925 4225 50  0000 L CNN
F 1 "1K" V 9000 4175 50  0000 L CNN
F 2 "Resistor_SMD:R_0603_1608Metric" V 8930 4275 50  0001 C CNN
F 3 "" H 9000 4275 50  0001 C CNN
F 4 "101-012" V 9000 4275 50  0001 C CNN "Devtank"
	1    9000 4275
	0    1    1    0   
$EndComp
Text HLabel 8625 4275 0    60   BiDi ~ 0
IO16_GPIOEXT
Text HLabel 11375 4275 2    60   BiDi ~ 0
IO16_GPIOINT
Wire Wire Line
	9150 4275 9900 4275
Wire Wire Line
	8625 4475 8850 4475
$Comp
L LoTI_Board-rescue:R-device R141
U 1 1
P 9000 4475
AR Path="/5C358B39/5E7ED9A8" Ref="R141"  Part="1" 
AR Path="/5E6992BF/5E7ED9A8" Ref="R?"  Part="1" 
F 0 "R141" V 8925 4425 50  0000 L CNN
F 1 "1K" V 9000 4375 50  0000 L CNN
F 2 "Resistor_SMD:R_0603_1608Metric" V 8930 4475 50  0001 C CNN
F 3 "" H 9000 4475 50  0001 C CNN
F 4 "101-012" V 9000 4475 50  0001 C CNN "Devtank"
	1    9000 4475
	0    1    1    0   
$EndComp
Text HLabel 8625 4475 0    60   BiDi ~ 0
IO17_GPIOEXT
Text HLabel 11375 4475 2    60   BiDi ~ 0
IO17_GPIOINT
Wire Wire Line
	9150 4475 10100 4475
Wire Wire Line
	8625 4675 8850 4675
$Comp
L LoTI_Board-rescue:R-device R142
U 1 1
P 9000 4675
AR Path="/5C358B39/5E7ED9B3" Ref="R142"  Part="1" 
AR Path="/5E6992BF/5E7ED9B3" Ref="R?"  Part="1" 
F 0 "R142" V 8925 4625 50  0000 L CNN
F 1 "1K" V 9000 4575 50  0000 L CNN
F 2 "Resistor_SMD:R_0603_1608Metric" V 8930 4675 50  0001 C CNN
F 3 "" H 9000 4675 50  0001 C CNN
F 4 "101-012" V 9000 4675 50  0001 C CNN "Devtank"
	1    9000 4675
	0    1    1    0   
$EndComp
Text HLabel 8625 4675 0    60   BiDi ~ 0
IO18_GPIOEXT
Text HLabel 11375 4675 2    60   BiDi ~ 0
IO18_GPIOINT
Wire Wire Line
	9150 4675 10300 4675
$Comp
L LoTI_Board-rescue:BAV99-Diode D29
U 1 1
P 9950 5075
AR Path="/5C358B39/5E7ED9BD" Ref="D29"  Part="1" 
AR Path="/5E6992BF/5E7ED9BD" Ref="D?"  Part="2" 
F 0 "D29" H 10025 5175 50  0000 L CNN
F 1 "BAV99" H 9725 5175 50  0000 L CNN
F 2 "Package_TO_SOT_SMD:SOT-23" H 9950 4925 50  0001 C CNN
F 3 "www.nxp.com/documents/data_sheet/BAV99_SER.pdf" H 9950 5175 50  0001 C CNN
F 4 "134-001" H 9950 5075 50  0001 C CNN "Devtank"
	1    9950 5075
	0    1    1    0   
$EndComp
$Comp
L LoTI_Board-rescue:BAV99-Diode D30
U 1 1
P 10150 5075
AR Path="/5C358B39/5E7ED9C4" Ref="D30"  Part="1" 
AR Path="/5E6992BF/5E7ED9C4" Ref="D?"  Part="2" 
F 0 "D30" H 10225 5175 50  0000 L CNN
F 1 "BAV99" H 9925 5175 50  0000 L CNN
F 2 "Package_TO_SOT_SMD:SOT-23" H 10150 4925 50  0001 C CNN
F 3 "www.nxp.com/documents/data_sheet/BAV99_SER.pdf" H 10150 5175 50  0001 C CNN
F 4 "134-001" H 10150 5075 50  0001 C CNN "Devtank"
	1    10150 5075
	0    1    1    0   
$EndComp
$Comp
L LoTI_Board-rescue:BAV99-Diode D31
U 1 1
P 10350 5075
AR Path="/5C358B39/5E7ED9CB" Ref="D31"  Part="1" 
AR Path="/5E6992BF/5E7ED9CB" Ref="D?"  Part="2" 
F 0 "D31" H 10425 5175 50  0000 L CNN
F 1 "BAV99" H 10125 5175 50  0000 L CNN
F 2 "Package_TO_SOT_SMD:SOT-23" H 10350 4925 50  0001 C CNN
F 3 "www.nxp.com/documents/data_sheet/BAV99_SER.pdf" H 10350 5175 50  0001 C CNN
F 4 "134-001" H 10350 5075 50  0001 C CNN "Devtank"
	1    10350 5075
	0    1    1    0   
$EndComp
Wire Wire Line
	9900 3425 9900 4275
Connection ~ 9900 4275
Wire Wire Line
	9900 4275 9950 4275
Wire Wire Line
	10100 3425 10100 4475
Connection ~ 10100 4475
Wire Wire Line
	10100 4475 10150 4475
Wire Wire Line
	10300 3425 10300 4675
Connection ~ 10300 4675
Wire Wire Line
	10300 4675 10350 4675
Connection ~ 9300 2900
Wire Wire Line
	9700 2900 9900 2900
Wire Wire Line
	9900 2900 9900 3125
Connection ~ 9700 2900
Wire Wire Line
	10100 3125 10100 2900
Wire Wire Line
	10100 2900 9900 2900
Connection ~ 9900 2900
Wire Wire Line
	10300 3125 10300 2900
Wire Wire Line
	10300 2900 10100 2900
Connection ~ 10100 2900
Wire Wire Line
	9350 3675 9350 4925
Connection ~ 9350 3675
Wire Wire Line
	9350 3675 11375 3675
Wire Wire Line
	9550 3875 9550 4925
Connection ~ 9550 3875
Wire Wire Line
	9550 3875 11375 3875
Wire Wire Line
	9750 4075 9750 4925
Connection ~ 9750 4075
Wire Wire Line
	9750 4075 11375 4075
$Comp
L LoTI_Board-rescue:BAV99-Diode D29
U 2 1
P 9900 3275
AR Path="/5C358B39/5E7ED9EE" Ref="D29"  Part="2" 
AR Path="/5E6992BF/5E7ED9EE" Ref="D?"  Part="2" 
F 0 "D29" H 9950 3375 50  0000 L CNN
F 1 "BAV99" H 9675 3375 50  0000 L CNN
F 2 "Package_TO_SOT_SMD:SOT-23" H 9900 3125 50  0001 C CNN
F 3 "www.nxp.com/documents/data_sheet/BAV99_SER.pdf" H 9900 3375 50  0001 C CNN
F 4 "134-001" H 9900 3275 50  0001 C CNN "Devtank"
	2    9900 3275
	0    1    1    0   
$EndComp
$Comp
L LoTI_Board-rescue:BAV99-Diode D30
U 2 1
P 10100 3275
AR Path="/5C358B39/5E7ED9F5" Ref="D30"  Part="2" 
AR Path="/5E6992BF/5E7ED9F5" Ref="D?"  Part="2" 
F 0 "D30" H 10150 3375 50  0000 L CNN
F 1 "BAV99" H 9875 3375 50  0000 L CNN
F 2 "Package_TO_SOT_SMD:SOT-23" H 10100 3125 50  0001 C CNN
F 3 "www.nxp.com/documents/data_sheet/BAV99_SER.pdf" H 10100 3375 50  0001 C CNN
F 4 "134-001" H 10100 3275 50  0001 C CNN "Devtank"
	2    10100 3275
	0    1    1    0   
$EndComp
$Comp
L LoTI_Board-rescue:BAV99-Diode D31
U 2 1
P 10300 3275
AR Path="/5C358B39/5E7ED9FC" Ref="D31"  Part="2" 
AR Path="/5E6992BF/5E7ED9FC" Ref="D?"  Part="2" 
F 0 "D31" H 10350 3375 50  0000 L CNN
F 1 "BAV99" H 10075 3375 50  0000 L CNN
F 2 "Package_TO_SOT_SMD:SOT-23" H 10300 3125 50  0001 C CNN
F 3 "www.nxp.com/documents/data_sheet/BAV99_SER.pdf" H 10300 3375 50  0001 C CNN
F 4 "134-001" H 10300 3275 50  0001 C CNN "Devtank"
	2    10300 3275
	0    1    1    0   
$EndComp
Wire Wire Line
	9950 4925 9950 4275
Connection ~ 9950 4275
Wire Wire Line
	9950 4275 11375 4275
Wire Wire Line
	10150 4925 10150 4475
Connection ~ 10150 4475
Wire Wire Line
	10150 4475 11375 4475
Wire Wire Line
	10350 4925 10350 4675
Connection ~ 10350 4675
Wire Wire Line
	10350 4675 11375 4675
Wire Wire Line
	10350 5225 10350 5475
Wire Wire Line
	9750 5475 9950 5475
Wire Wire Line
	9950 5475 9950 5225
Connection ~ 9750 5475
Wire Wire Line
	10150 5225 10150 5475
Wire Wire Line
	10150 5475 9950 5475
Connection ~ 9950 5475
Wire Wire Line
	10150 5475 10350 5475
Connection ~ 10150 5475
Connection ~ 10350 5475
Wire Wire Line
	10350 5475 10350 5625
$EndSCHEMATC
